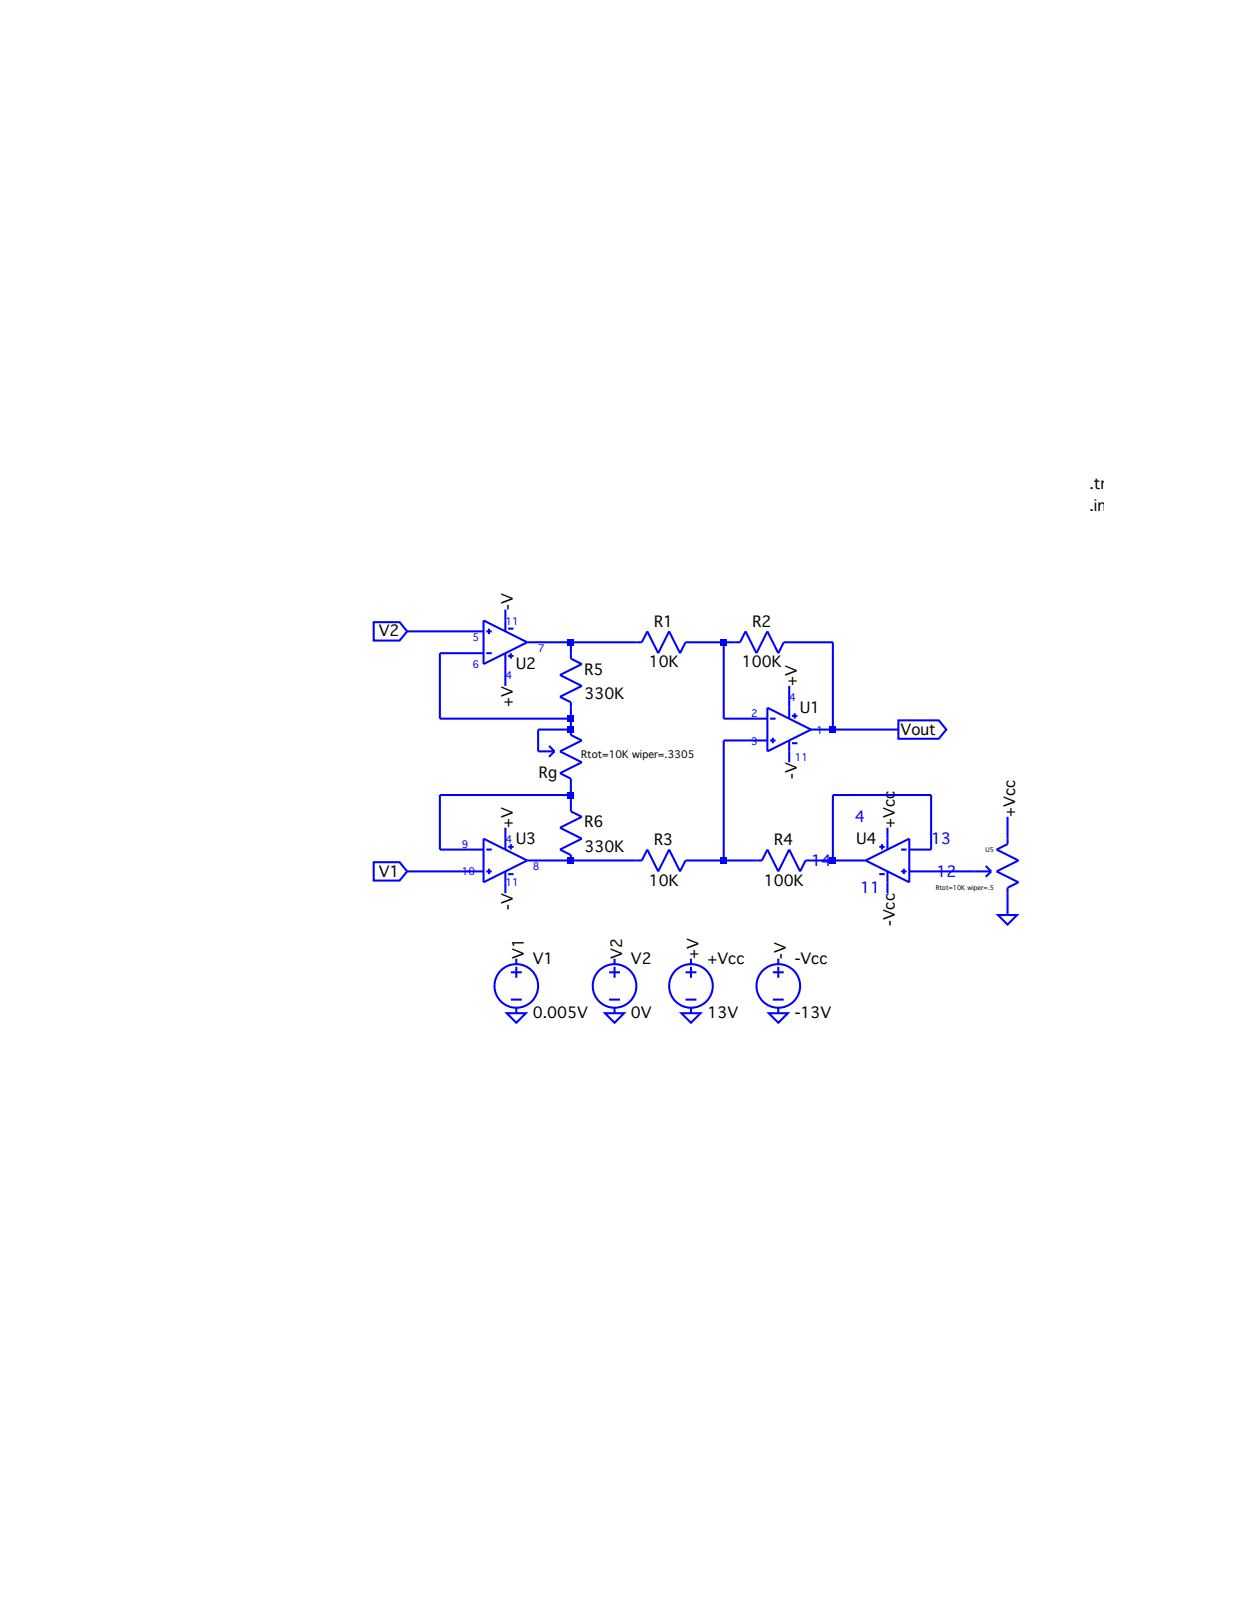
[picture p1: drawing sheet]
Version 4
SHEET 1 1372 848
WIRE 128 128 128 112
WIRE 96 144 -16 144
WIRE 224 160 160 160
WIRE 320 160 224 160
WIRE 448 160 400 160
WIRE 464 160 448 160
WIRE 608 160 544 160
WIRE 96 176 32 176
WIRE 224 176 224 160
WIRE 128 224 128 192
WIRE 544 256 544 224
WIRE 32 272 32 176
WIRE 224 272 224 256
WIRE 224 272 32 272
WIRE 448 272 448 160
WIRE 512 272 448 272
WIRE 224 288 224 272
WIRE 224 288 176 288
WIRE 608 288 608 160
WIRE 608 288 576 288
WIRE 704 288 608 288
WIRE 512 304 448 304
WIRE 176 320 176 288
WIRE 544 336 544 320
WIRE 224 384 224 368
WIRE 224 384 32 384
WIRE 752 384 608 384
WIRE 224 400 224 384
WIRE 128 448 128 432
WIRE 688 448 688 432
WIRE 864 448 864 416
WIRE 32 464 32 384
WIRE 96 464 32 464
WIRE 752 464 752 384
WIRE 752 464 720 464
WIRE 224 480 160 480
WIRE 320 480 224 480
WIRE 448 480 448 304
WIRE 448 480 400 480
WIRE 496 480 448 480
WIRE 608 480 608 384
WIRE 608 480 576 480
WIRE 656 480 608 480
WIRE 96 496 -16 496
WIRE 816 496 720 496
WIRE 128 528 128 512
WIRE 688 528 688 512
WIRE 864 560 864 528
FLAG 400 704 0
FLAG 400 624 +V
FLAG 704 288 Vout
IOPIN 704 288 Out
FLAG 544 336 -V
FLAG 544 224 +V
FLAG 128 112 -V
FLAG 128 224 +V
FLAG 128 432 +V
FLAG 128 528 -V
FLAG 528 704 0
FLAG 528 624 -V
FLAG -16 144 V2
IOPIN -16 144 In
FLAG -16 496 V1
IOPIN -16 496 In
FLAG 144 704 0
FLAG 288 704 0
FLAG 144 624 V1
FLAG 288 624 V2
FLAG 864 560 0
FLAG 864 416 +Vcc
FLAG 688 432 +Vcc
FLAG 688 528 -Vcc
SYMBOL voltage 400 608 R0
SYMATTR InstName +Vcc
SYMATTR Value 13V
SYMBOL res 416 144 R90
WINDOW 0 0 56 VBottom 2
WINDOW 3 32 56 VTop 2
SYMATTR InstName R1
SYMATTR Value 10K
SYMBOL Res 560 144 R90
WINDOW 0 0 56 VBottom 2
WINDOW 3 32 56 VTop 2
SYMATTR InstName R2
SYMATTR Value 100K
SYMBOL OpAmps/UniversalOpAmp 128 160 M180
SYMATTR InstName U2
SYMBOL OpAmps/UniversalOpAmp 544 288 R0
SYMATTR InstName U1
SYMBOL OpAmps/UniversalOpAmp 128 480 R0
SYMATTR InstName U3
SYMBOL voltage 528 608 R0
SYMATTR InstName -Vcc
SYMATTR Value -13V
SYMBOL Res 208 160 R0
SYMATTR InstName R5
SYMATTR Value 330K
SYMBOL potentiometer 240 384 R180
WINDOW 0 36 32 Left 2
WINDOW 3 -165 61 Left 1
SYMATTR InstName Rg
SYMATTR Value Rtot=10K wiper=.3305
SYMBOL Res 416 464 R90
WINDOW 0 0 56 VBottom 2
WINDOW 3 32 56 VTop 2
SYMATTR InstName R3
SYMATTR Value 10K
SYMBOL Res 592 464 R90
WINDOW 0 0 56 VBottom 2
WINDOW 3 32 56 VTop 2
SYMATTR InstName R4
SYMATTR Value 100K
SYMBOL Res 208 384 R0
SYMATTR InstName R6
SYMATTR Value 330K
SYMBOL Voltage 144 608 R0
SYMATTR InstName V1
SYMATTR Value 0.005V
SYMBOL Voltage 288 608 R0
SYMATTR InstName V2
SYMATTR Value 0V
SYMBOL OpAmps/UniversalOpAmp 688 480 M0
SYMATTR InstName U4
SYMBOL potentiometer 880 432 M0
SYMATTR InstName U5
TEXT 984 -72 Left 2 !.tran 20
TEXT 984 -40 Left 2 !.include potentiometer.sub
TEXT 488 264 Left 1 ;2
TEXT 488 304 Left 1 ;3
TEXT 552 328 Left 1 ;11
TEXT 584 288 Left 1 ;1
TEXT 544 240 Left 1 ;4
TEXT 80 192 Left 1 ;6
TEXT 80 152 Left 1 ;5
TEXT 128 128 Left 1 ;11
TEXT 128 208 Left 1 ;4
TEXT 64 456 Left 1 ;9
TEXT 64 496 Left 1 ;10
TEXT 128 512 Left 1 ;11
TEXT 128 448 Left 1 ;4
TEXT 176 168 Left 1 ;7
TEXT 168 488 Left 1 ;8
TEXT 760 496 Left 2 ;12
TEXT 752 448 Left 2 ;13
TEXT 640 416 Left 2 ;4
TEXT 648 520 Left 2 ;11
TEXT 576 480 Left 2 ;14
